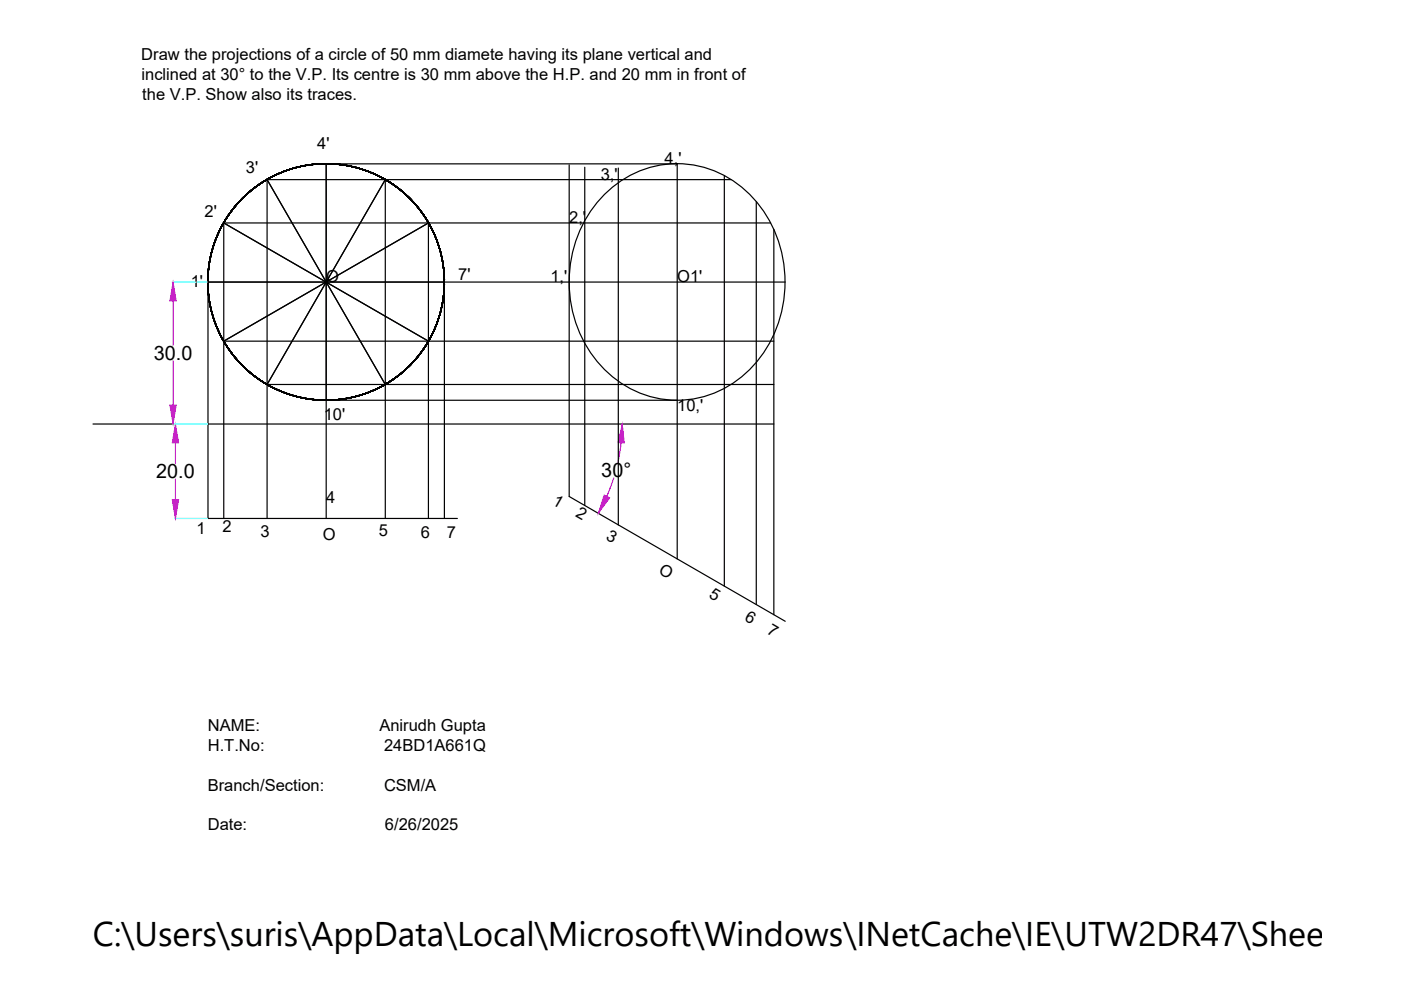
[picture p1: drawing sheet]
<svg xmlns="http://www.w3.org/2000/svg" width="297mm" height="210mm" viewBox="0 0 297 210" stroke-linecap="round" stroke-linejoin="round" font-family="sans-serif">
<!-- layer: 0 -->
<g fill="none" stroke="#000" stroke-width=".25">
<path d="M56.6 38.1l25.1 43.4M56.6 38.1v71.8M56.6 38.1h98.4M120.7 35v70.3l45.8 26.4M124 35.5v71.7M131.1 35.6v75.7M153.6 37.3v87M47.4 47.3l43.4 25M47.4 47.3v62.6M47.4 47.3h116M94.2 59.8v50.1M128.7 40.7a21.5 21.5 0 0 1 32.2 2.8 26.7 26.7 0 0 1-3.8 36.5 21.5 21.5 0 0 1-30.9-3.9 26.8 26.8 0 0 1 2.5-35.4z"/>
<path d="M160.3 42.8v85.4M164.1 48.6v81.7M166.5 59.8h-122.4v50.1h52.9M164.1 72.3h-116.7l43.4-25v62.6M19.7 89.9h144.4M56.6 81.5l25.1-43.4v71.8M56.6 81.5h107.5M69.2 84.9h74.4M69.2 109.9v-75.2h74.4v83.8"/>
<circle cx="69.1" cy="59.8" r="25.1"/>
</g>
<path d="M36.5 59.8h7.5M36.5 89.9h7.5M37 109.9h7" fill="none" stroke="#0ff" stroke-width=".25"/>
<path d="M36.7 63.8v9.4M36.7 76.5v9.4M37.2 93.9v4.4M131.7 93.9l-.7 4.2M37.2 101.5v4.4M130.1 101.3l-1.5 4" fill="none" stroke="#f0f" stroke-width=".25"/>
<g fill="#f0f" stroke="#f0f" stroke-width=".21">
<path d="M36.5 105.9h1.4l-.7 4z"/>
<path d="M37.2 89.9l.7 4h-1.4z"/>
<path d="M36 85.9h1.4l-.7 4z"/>
<path d="M36.7 59.8l.7 4h-1.4z"/>
<path d="M128.1 105l1.2 .6-2.4 3.2z"/>
<path d="M131.9 89.9l.5 4-1.4-.1z"/>
</g>
<text font-size="7.3" x="19.7" y="200.6">C:\Users\suris\AppData\Local\Microsoft\Windows\INetCache\IE\UTW2DR47\Sheet-6A[1</text>
<g font-size="4.2">
<text x="32.6" y="76.3">30.0</text>
<text x="33.1" y="101.4">20.0</text>
<text x="127.5" y="101.2">30°</text>
</g>
<g font-size="3.5">
<text x="30" y="12.7">Draw the projections of a circle of 50 mm diamete having its plane vertical and</text>
<text x="30" y="16.9">inclined at 30° to the V.P. Its centre is 30 mm above the H.P. and 20 mm in front of</text>
<text x="30.2" y="21.2">the V.P. Show also its traces.</text>
<text x="67.3" y="31.7">4'</text>
<text x="140.9" y="34.7">4,'</text>
<text x="52.1" y="36.6">3'</text>
<text x="127.4" y="38.1">3,'</text>
<text x="43.4" y="45.9">2'</text>
<text x="120.7" y="47.3">2,'</text>
<text x="69.2" y="59.8">O</text>
<text x="97.1" y="59.5">7'</text>
<text x="116.7" y="59.8">1,'</text>
<text x="143.6" y="59.8">O1'</text>
<text x="40.5" y="60.9">1'</text>
<text x="68.7" y="89">10'</text>
<text x="143.6" y="87.1">10,'</text>
<text x="69.2" y="106.7">4</text>
<text x="117" y="106.9" transform="rotate(30 117 106.9)">1</text>
<text x="41.7" y="113.2">1</text>
<text x="47.1" y="112.8">2</text>
<text x="55.2" y="113.9">3</text>
<text x="80.3" y="113.7">5</text>
<text x="121.9" y="109.3" transform="rotate(30 121.9 109.3)">2</text>
<text x="68.4" y="114.5">O</text>
<text x="89.2" y="114">6</text>
<text x="94.7" y="114">7</text>
<text x="128.3" y="114.2" transform="rotate(30 128.3 114.2)">3</text>
<text x="139.5" y="121.5" transform="rotate(30 139.5 121.5)">O</text>
<text x="150.1" y="126.6" transform="rotate(31 150.1 126.6)">5</text>
<text x="157.7" y="131.4" transform="rotate(30 157.7 131.4)">6</text>
<text x="162.5" y="134.1" transform="rotate(31 162.5 134.1)">7</text>
<text x="44.1" y="155">NAME:</text>
<text x="80.5" y="155">Anirudh Gupta</text>
<text x="44.1" y="159.2">H.T.No:</text>
<text x="81.4" y="159.2">24BD1A661Q</text>
<text x="44.1" y="167.6">Branch/Section:</text>
<text x="81.4" y="167.6">CSM/A</text>
<text x="44.1" y="176">Date:</text>
<text x="81.6" y="176">6/26/2025</text>
</g>
</svg>
